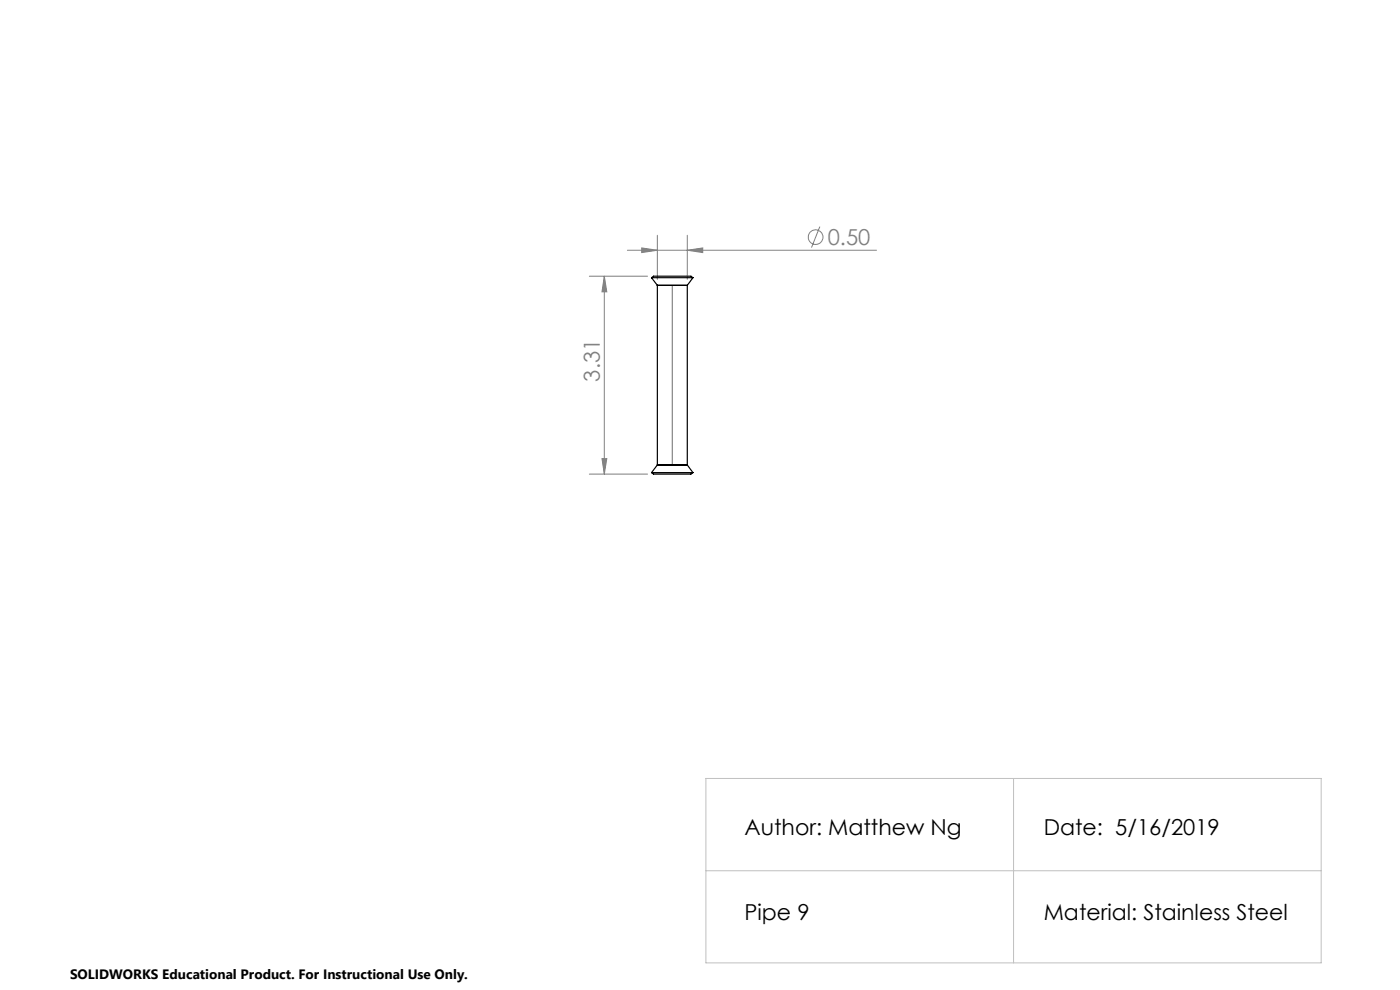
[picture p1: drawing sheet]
<svg xmlns="http://www.w3.org/2000/svg" width="297mm" height="210mm" viewBox="0 0 297 210" stroke-linecap="round" stroke-linejoin="round" font-family="sans-serif">
<g fill="none" stroke="#808080" stroke-width=".21">
<path d="M125 58.6h12.4M128.2 58.6l.5 3.3h-1zM128.2 58.6v42M133.1 53.1h52.8M136.1 52.6l3.4 .5-3.4 .5zM139.5 49.9v9.4M145.8 53.1l3.3-.5v1zM145.8 49.9v9.4M173.9 48.1l-1.7 4.4M127.7 97.3h1l-.5 3.3zM125 100.6h12.4"/>
<circle cx="173" cy="50.3" r="1.56"/>
</g>
<path d="M149.8 165.1h130.5v39.1h-130.5zM215 165.1v39.1M149.8 184.7h130.5" fill="none" stroke="#c0c0c0" stroke-width=".21"/>
<path d="M142.6 60.5v38.1" fill="none" stroke="#808080" stroke-width=".25"/>
<g fill="#808080">
<path d="M145.8 53.1l3.3-.5v1zM136.1 52.6l3.4 .5-3.4 .5z"/>
<path d="M128.2 58.6l.5 3.3h-1zM127.7 97.3h1l-.5 3.3z"/>
</g>
<path d="M138.2 58.9h8.8M138.2 58.9l.4-.3h8l.4 .3M138.2 58.9l1.3 1.6M147 58.9l-1.2 1.6M139.5 60.5h6.3M139.5 60.5v38.1M145.8 60.5v38.1M139.5 98.6h6.3M139.5 98.6l-1.3 1.7M145.8 98.6l1.2 1.7M138.2 100.3h8.8M138.2 100.3l.4 .3h8l.4-.3" fill="none" stroke="#000" stroke-width=".25"/>
<g font-size="4.7" fill="#808080">
<text x="175.6" y="52">0.50</text>
<text x="127.2" y="81" transform="rotate(-90 127.2 81)">3.31</text>
</g>
<g font-size="4.7">
<text x="157.9" y="177.1">Author: Matthew Ng</text>
<text x="221.4" y="177.1">Date: 5/16/2019</text>
<text x="157.9" y="195.2">Pipe 9</text>
<text x="221.4" y="195.2">Material: Stainless Steel</text>
</g>
<text font-size="2.9" x="14.9" y="207.6">SOLIDWORKS Educational Product. For Instructional Use Only.</text>
</svg>
